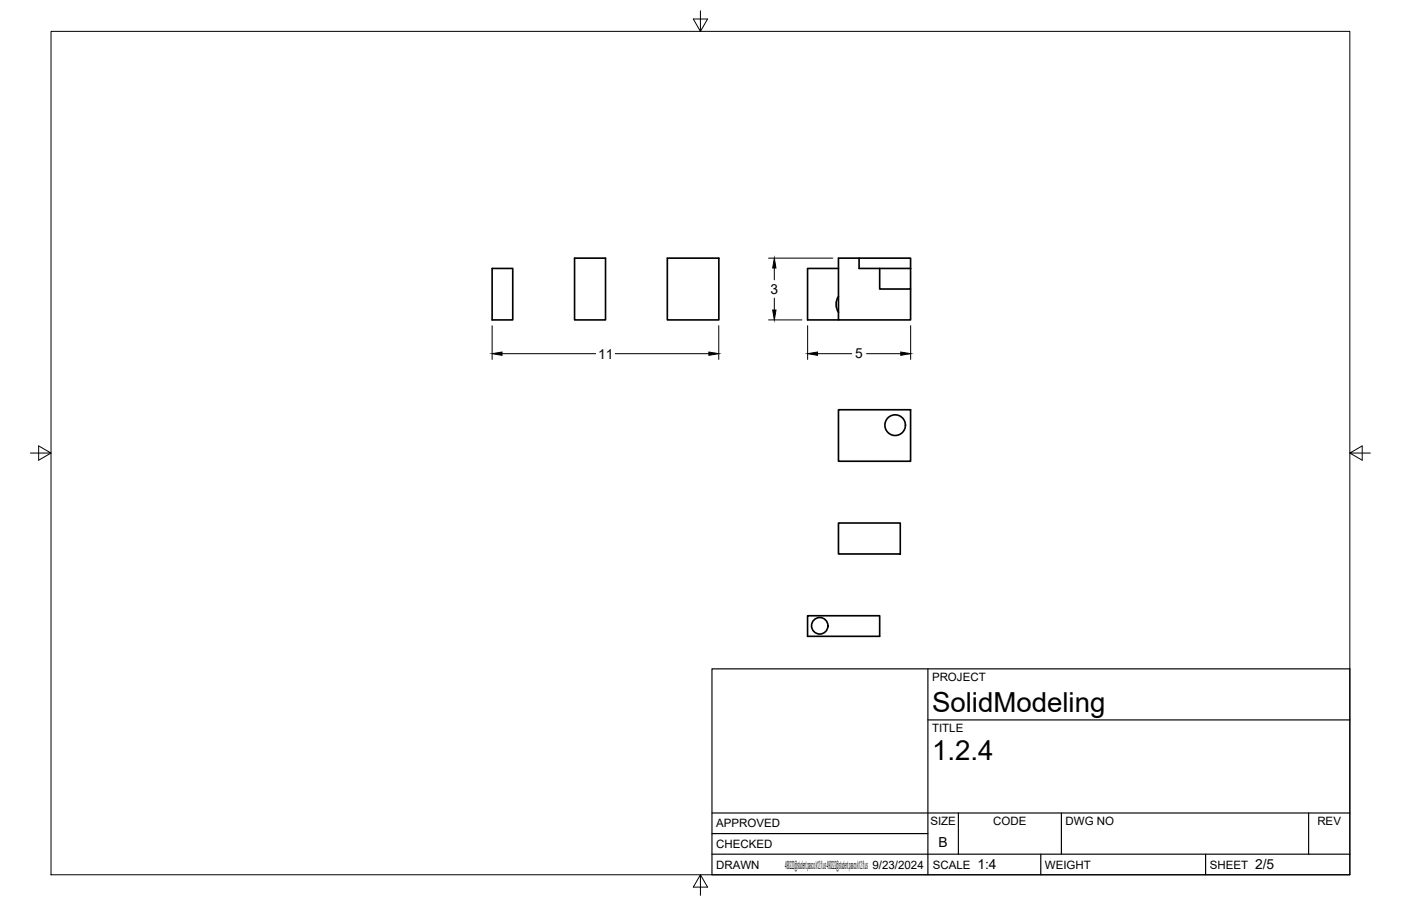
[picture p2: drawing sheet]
<svg xmlns="http://www.w3.org/2000/svg" width="432mm" height="279mm" viewBox="0 0 432 279" stroke-linecap="round" stroke-linejoin="round" font-family="sans-serif">
<!-- layer: Visible -->
<g fill="none" stroke="#000" stroke-width=".51">
<path d="M177.1 79.6h9.5v19.1h-9.5zM205.7 79.6h15.9v19.1h-15.9zM264.8 79.6h15.8v3.2M151.7 82.8h6.3v15.9h-6.3zM258.4 82.8h-9.5v15.9h9.5M258.4 91.4a4.4 4.4 0 0 0 0 4.9M271.1 82.8v6.3h9.5v-6.3M280.6 82.8h-15.8v-3.2h-6.4v19.1h22.2v-9.6M258.4 126.4h22.2v15.8h-22.2zM258.4 161.3h19.1v9.5h-19.1zM248.9 189.9h22.2v6.3h-22.2z"/>
<circle cx="275.9" cy="131.1" r="3.2"/>
<circle cx="252.6" cy="193" r="2.54"/>
</g>
<!-- layer: Border -->
<path d="M15.7 9.7h400.3v260.1h-400.3zM215.9 3.3v6.4l-2.2-3.8h4.4l-2.2 3.8M9.4 139.7h6.3l-3.8-2.2v4.4l3.8-2.2M416 139.7l3.8 2.2v-4.4l-3.8 2.2h6.4M215.9 269.8l2.2 3.8h-4.4l2.2-3.8v6.3" fill="none" stroke="#000" stroke-width=".31"/>
<!-- layer: Titleblock -->
<path d="M219.4 206.3h196.6v63.5h-196.6zM286 206.3v63.5M286 222h130M219.4 257.1h66.6M219.4 250.7h196.6M295.4 250.7v12.7M327.1 250.7v12.7M403.3 250.7v12.7M219.4 263.4h196.6M320.8 263.4v6.4M371.6 263.4v6.4" fill="none" stroke="#000" stroke-width=".36"/>
<!-- layer: FD_Dimensions -->
<path d="M236.9 79.6h19.8M236.9 98.7h10.2M238.7 82.7v3.6M238.7 91.9v3.7M151.7 100.4v10.4M154.7 109.1h28.9M189.6 109.1h28.9M221.5 100.4v10.4M248.9 100.4v10.4M252 109.1h10.5M267.1 109.1h10.5M280.7 100.4v10.4" fill="none" stroke="#000" stroke-width=".31"/>
<path d="M238.1 95.6h1.1l-.5 3.1zM238.7 79.6l.5 3.1h-1.1zM151.7 109.1l3-.5v1zM218.5 108.6l3 .5-3 .5zM248.9 109.1l3.1-.5v1zM277.6 108.6l3.1 .5-3.1 .5z" fill="#000" stroke="#000" stroke-width=".31"/>
<g font-size="8.5">
<text x="287.3" y="219.5">SolidModeling</text>
<text x="287.3" y="234.5">1.2.4</text>
</g>
<g font-size="4.3">
<text x="237.5" y="90.6">3</text>
<text x="184.4" y="110.6">11</text>
<text x="263.6" y="110.6">5</text>
<text x="289.3" y="261.2">B</text>
<text x="301.2" y="268.1">1:4</text>
<text x="386.8" y="268.1">2/5</text>
</g>
<g font-size="3.5">
<text x="287.3" y="210.1">PROJECT</text>
<text x="287.3" y="225.8">TITLE</text>
<text x="220.7" y="255.2">APPROVED</text>
<text x="286.7" y="254.5">SIZE</text>
<text x="306.1" y="254.5">CODE</text>
<text x="328.4" y="254.5">DWG NO</text>
<text x="406" y="254.5">REV</text>
<text x="220.7" y="261.5">CHECKED</text>
<text x="220.7" y="267.9">DRAWN</text>
<text x="242" y="267.9">490222@student.pasco.k12.fl.us 490222@student.pasco.k12.fl.us 9/23/2024</text>
<text x="287.5" y="267.9">SCALE</text>
<text x="322.1" y="267.9">WEIGHT</text>
<text x="372.9" y="267.9">SHEET</text>
</g>
</svg>
